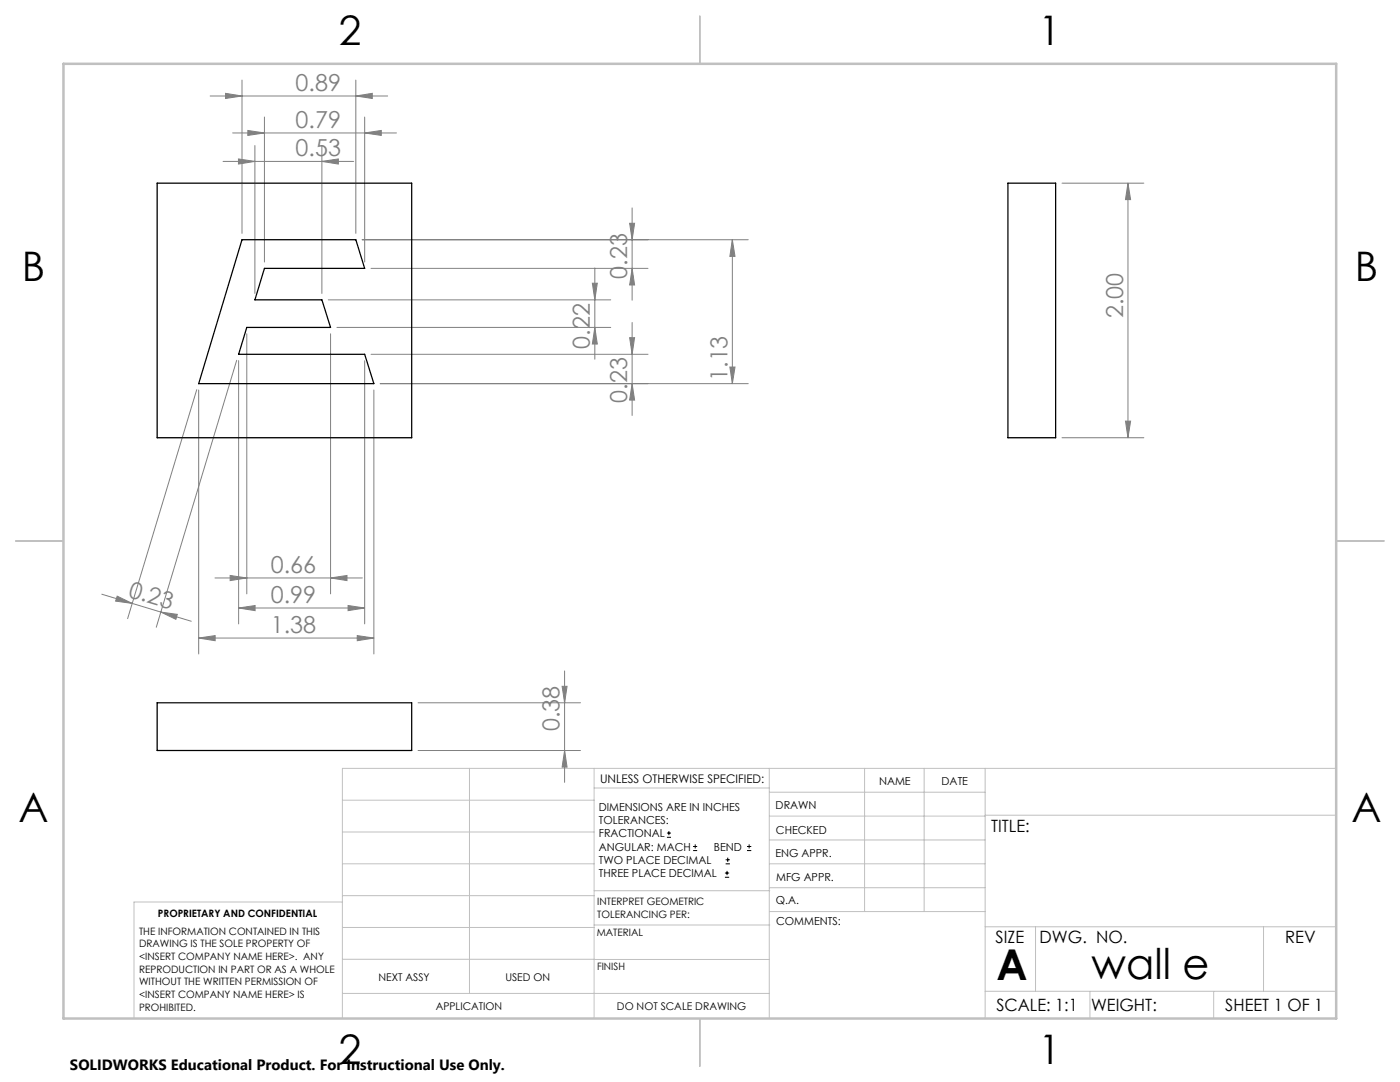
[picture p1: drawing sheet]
<svg xmlns="http://www.w3.org/2000/svg" width="279mm" height="216mm" viewBox="0 0 279 216" stroke-linecap="round" stroke-linejoin="round" font-family="sans-serif">
<g fill="none" stroke="#000" stroke-width=".2">
<path d="M133.1 167.1h.8M133.1 166.2h.8M133.5 165.8v.9M138.3 169.7h.8M138.3 168.9h.8M138.7 168.5v.8M144.7 175h.8M144.7 174.2h.8M144.8 172.4h.9M144.8 171.6h.9M145.1 173.8v.8M145.2 171.1v.9"/>
<path d="M149.1 169.7h.8M149.1 168.9h.8M149.5 168.5v.8"/>
</g>
<g fill="none" stroke="#808080" stroke-width=".2">
<path d="M41.9 19.2h35.5M45 18.6l3.3 .6-3.3 .4zM48.3 16v30.6M71 19.2l3.3-.6v1zM71 16v30.6M44.5 32.2h26.1M46.4 26.5h32.7M47.6 31.7l3.3 .5-3.3 .5zM49.5 26l3.3 .5-3.3 .5zM50.9 29v29.6M52.8 23.4v28.9M64.2 32.2l3.3-.5v1z"/>
<path d="M64.2 29v29.6M72.8 26.5l3.3-.5v1zM72.8 23.4v28.9M211.9 36.5h16.4M225.1 36.5l.5 3.3h-1zM225.1 36.5v50.8M65.5 59.8h56.4M72.3 47.8h77M74 53.6h55.3M118.2 56.5h1l-.5 3.3zM118.7 53.5v18.2M125.7 44.6h.9l-.4 3.2z"/>
<path d="M126.2 41.5v18.4M126.2 53.6l.4 3.3h-.9zM146.2 47.8l.5 3.4h-1zM146.2 47.8v28.8M39.3 77.8l-13.8 45.6M39.7 77.8v52.7M47.2 71.9l-16 53.3M47.6 72v52.5M49.2 66.6v51.9M66 66.6v51.9M67.2 65.3h54.7M72.8 72v52.5"/>
<path d="M74 70.7h55.3M74.6 77.8v52.7M75.9 76.6h73.4M118.7 65.3l.5 3.4h-1zM125.7 67.4h.9l-.4 3.3zM126.2 76.6l.4 3.2h-.9zM126.2 64.3v18.6M145.7 73.2h1l-.5 3.4zM211.9 87.3h16.4M224.6 84h1l-.5 3.3zM20.3 118.6l17.9 5.4M23.4 119l3 1.4-3.3-.5z"/>
<path d="M42.9 115.3h29.4M45.9 114.8l3.3 .5-3.3 .6zM66 115.3l3.3-.5v1.1zM32.1 122.1l3.3 .5-.3 1zM39.7 127.3l3.2-.5v1zM39.7 127.3h34.9M47.6 121.3l3.3-.5v1zM47.6 121.3h25.2M69.5 120.8l3.3 .5-3.3 .5zM71.3 126.8l3.3 .5-3.3 .5zM112.2 136.9h1l-.5 3.3zM112.7 133.9v22.2"/>
<path d="M83.4 140.2h32.5M83.4 149.8h32.5M112.7 149.8l.5 3.3h-1z"/>
</g>
<g fill="none" stroke="#c0c0c0" stroke-width=".2">
<path d="M68.3 159.7h50.3M93.7 153.3v44.9M118.6 153.3v49.9M118.6 157.2h34.9M153.5 153.3v49.9M153.5 158.1h43.1M172.5 153.3v28.6M184.4 153.3v28.6M196.6 153.3v49.9M266.7 153.3h-198.4v49.9M68.3 178.7h50.3M68.3 172.4h50.3"/>
<path d="M68.3 166h50.3M68.3 180h-41.6v23.2M118.6 177.7h35M153.5 167.6h43.1M153.5 162.8h43.1M153.5 172.4h43.1M153.5 177.1h43.1M196.6 162.7h70.1M68.3 198.2h85.2M68.3 191.4l85.2 .1M68.3 185.1h50.3M118.6 184.6h35"/>
<path d="M153.6 181.9h43M196.6 197.8h70.1M196.6 184.9h70.1M206.7 184.9v12.9M217.5 197.8v5.4M242.2 197.8v5.4M252.2 184.9v12.9"/>
</g>
<path d="M139.7 3.2v9.5M3.1 107.9h9.6M266.7 107.9h9.5M139.7 203.2v9.6" fill="none" stroke="#c0c0c0" stroke-width=".25"/>
<path d="M12.7 12.7h254v190.5h-254z" fill="none" stroke="#c0c0c0" stroke-width=".5"/>
<g fill="#808080">
<path d="M32.1 122.1l3.3 .5-.3 1zM23.4 119l3 1.4-3.3-.5z"/>
<path d="M69.5 120.8l3.3 .5-3.3 .5zM47.6 121.3l3.3-.5v1zM71 19.2l3.3-.6v1zM45 18.6l3.3 .6-3.3 .4zM64.2 32.2l3.3-.5v1zM47.6 31.7l3.3 .5-3.3 .5z"/>
<path d="M49.5 26l3.3 .5-3.3 .5zM72.8 26.5l3.3-.5v1z"/>
<path d="M39.7 127.3l3.2-.5v1zM71.3 126.8l3.3 .5-3.3 .5z"/>
<path d="M45.9 114.8l3.3 .5-3.3 .6zM66 115.3l3.3-.5v1.1z"/>
<path d="M126.2 76.6l.4 3.2h-.9zM125.7 67.4h.9l-.4 3.3zM224.6 84h1l-.5 3.3zM225.1 36.5l.5 3.3h-1z"/>
<path d="M118.2 56.5h1l-.5 3.3zM118.7 65.3l.5 3.4h-1zM146.2 47.8l.5 3.4h-1zM145.7 73.2h1l-.5 3.4zM125.7 44.6h.9l-.4 3.2zM126.2 53.6l.4 3.3h-.9zM112.2 136.9h1l-.5 3.3zM112.7 149.8l.5 3.3h-1z"/>
</g>
<path d="M31.4 36.5h50.8v50.8h-50.8zM201.2 36.5h9.5v50.8h-9.5zM48.3 47.8h22.7l1.8 5.8h-20l-1.9 6.2h13.3l1.8 5.5h-16.8l-1.6 5.4h25.2l1.8 5.9h-34.9zM31.4 140.2h50.8v9.6h-50.8z" fill="none" stroke="#000" stroke-width=".25"/>
<g font-size="8.5">
<text x="198.9" y="195.5">A</text>
<text x="217.8" y="195.4">wall e</text>
</g>
<g font-size="8.1">
<text x="67.6" y="8.9">2</text>
<text x="207.3" y="8.9">1</text>
<text x="4.4" y="56.2">B</text>
<text x="270.4" y="56.2">B</text>
<text x="3.7" y="164.1">A</text>
<text x="269.7" y="164.1">A</text>
<text x="67.6" y="212.4">2</text>
<text x="207.3" y="212.4">1</text>
</g>
<g font-size="4.7" fill="#808080">
<text x="59" y="18.1">0.89</text>
<text x="59" y="25.5">0.79</text>
<text x="59" y="31.2">0.53</text>
<text x="125.2" y="55.6" transform="rotate(-90 125.2 55.6)">0.23</text>
<text x="224.1" y="63.5" transform="rotate(-90 224.1 63.5)">2.00</text>
<text x="117.7" y="69.5" transform="rotate(-90 117.7 69.5)">0.22</text>
<text x="145.2" y="76" transform="rotate(-90 145.2 76)">1.13</text>
<text x="125.2" y="80.4" transform="rotate(-90 125.2 80.4)">0.23</text>
<text x="25.4" y="119" transform="rotate(17 25.4 119)">0.23</text>
<text x="54.1" y="114.3">0.66</text>
<text x="54.1" y="120.3">0.99</text>
<text x="54.1" y="126.3">1.38</text>
<text x="111.7" y="145.9" transform="rotate(-90 111.7 145.9)">0.38</text>
</g>
<g font-size="3.4">
<text x="197.8" y="166">TITLE:</text>
<text x="198.7" y="188.1">SIZE</text>
<text x="207.5" y="188.1">DWG. NO.</text>
<text x="256.5" y="188.2">REV</text>
<text x="198.8" y="201.7">SCALE: 1:1</text>
<text x="217.7" y="201.8">WEIGHT:</text>
<text x="244.5" y="201.7">SHEET 1 OF 1</text>
</g>
<text font-size="3" x="14" y="213.5">SOLIDWORKS Educational Product. For Instructional Use Only.</text>
<text font-size="2.4" x="119.8" y="156.2">UNLESS OTHERWISE SPECIFIED:</text>
<g font-size="2.2">
<text x="119.5" y="161.8">DIMENSIONS ARE IN INCHES</text>
<text x="154.8" y="161.4">DRAWN</text>
<text x="175.4" y="156.6">NAME</text>
<text x="187.9" y="156.7">DATE</text>
<text x="119.5" y="164.4">TOLERANCES:</text>
<text x="119.5" y="167.1">FRACTIONAL</text>
<text x="154.9" y="166.3">CHECKED</text>
<text x="119.5" y="169.7">ANGULAR: MACH</text>
<text x="119.5" y="172.4">TWO PLACE DECIMAL</text>
<text x="142.5" y="169.7">BEND</text>
<text x="154.8" y="171">ENG APPR.</text>
<text x="119.5" y="175">THREE PLACE DECIMAL</text>
<text x="154.9" y="175.7">MFG APPR.</text>
<text x="154.9" y="180.4">Q.A.</text>
<text x="154.9" y="184.6">COMMENTS:</text>
</g>
<g font-size="2.1">
<text x="75.5" y="195.7">NEXT ASSY</text>
<text x="100.9" y="195.7">USED ON</text>
<text x="86.9" y="201.5">APPLICATION</text>
<text x="123.1" y="201.6">DO NOT SCALE DRAWING</text>
</g>
<g font-size="2">
<text x="31.5" y="182.9">PROPRIETARY AND CONFIDENTIAL</text>
<text x="119.2" y="180.6">INTERPRET GEOMETRIC</text>
<text x="119.2" y="183.1">TOLERANCING PER:</text>
<text x="27.8" y="186.5">THE INFORMATION CONTAINED IN THIS</text>
<text x="27.8" y="189">DRAWING IS THE SOLE PROPERTY OF</text>
<text x="27.8" y="191.6">&lt;INSERT COMPANY NAME HERE&gt;. ANY</text>
<text x="119.1" y="186.7">MATERIAL</text>
<text x="27.8" y="194.1">REPRODUCTION IN PART OR AS A WHOLE</text>
<text x="27.8" y="196.6">WITHOUT THE WRITTEN PERMISSION OF</text>
<text x="119.1" y="193.5">FINISH</text>
<text x="27.8" y="199.1">&lt;INSERT COMPANY NAME HERE&gt; IS</text>
<text x="27.8" y="201.7">PROHIBITED.</text>
</g>
</svg>
